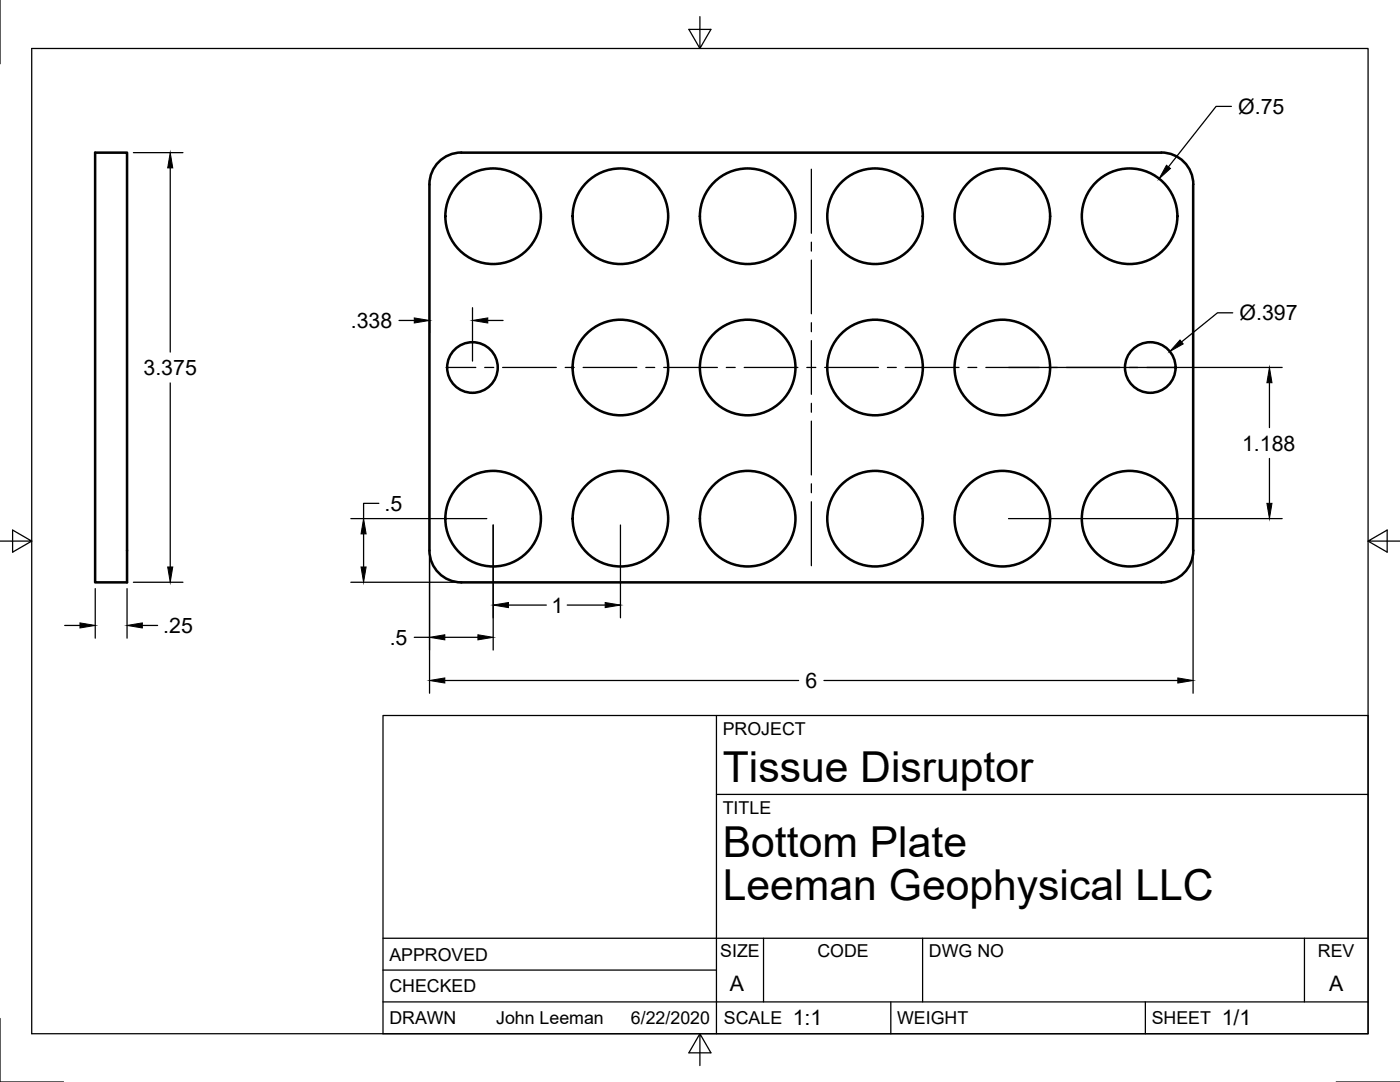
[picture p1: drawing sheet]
<svg xmlns="http://www.w3.org/2000/svg" width="279mm" height="216mm" viewBox="0 0 279 216" stroke-linecap="round" stroke-linejoin="round" font-family="sans-serif">
<!-- layer: Visible -->
<g fill="none" stroke="#000" stroke-width=".51">
<path d="M19 30.5h6.4v85.7h-6.4zM231.8 30.5l-139.7-.1a6.4 6.4 0 0 0-6.4 6.4v73a6.4 6.4 0 0 0 6.4 6.4h139.7M231.8 30.4a6.4 6.4 0 0 1 6.3 6.4v73.1a6.3 6.3 0 0 1-6.3 6.3"/>
<circle cx="98.4" cy="43.1" r="9.5"/>
<circle cx="123.8" cy="43.1" r="9.5"/>
<circle cx="149.2" cy="43.1" r="9.5"/>
<circle cx="174.6" cy="43.1" r="9.5"/>
<circle cx="200" cy="43.1" r="9.5"/>
<circle cx="225.4" cy="43.1" r="9.5"/>
<circle cx="94.3" cy="73.3" r="5"/>
<circle cx="123.8" cy="73.3" r="9.5"/>
<circle cx="149.2" cy="73.3" r="9.5"/>
<circle cx="174.6" cy="73.3" r="9.5"/>
<circle cx="200" cy="73.3" r="9.5"/>
<circle cx="229.6" cy="73.3" r="5"/>
<circle cx="98.4" cy="103.5" r="9.5"/>
<circle cx="123.8" cy="103.5" r="9.5"/>
<circle cx="149.2" cy="103.5" r="9.5"/>
<circle cx="174.6" cy="103.5" r="9.5"/>
<circle cx="200" cy="103.5" r="9.5"/>
<circle cx="225.4" cy="103.5" r="9.5"/>
</g>
<!-- layer: Border -->
<path d="M0 0v12.7M6.3 9.7h266.7v196.6h-266.7zM139.7 3.3v6.4l2.2-3.8h-4.4l2.2 3.8M0 108h6.3l-3.8-2.2v4.4l3.8-2.2M273 108l3.8 2.2v-4.4l-3.8 2.2h6.4M0 203.2v12.7h12.7M139.7 206.3l-2.2 3.8h4.4l-2.2-3.8v6.3M266.7 215.9h12.7" fill="none" stroke="#000" stroke-width=".25"/>
<!-- layer: Titleblock -->
<path d="M76.4 142.8h196.6v63.5h-196.6zM143 158.5h130M143 142.8v63.5M76.4 199.9h196.6M76.4 193.6h66.6M76.4 187.2h196.6M152.4 187.2v12.7M177.8 199.9v6.4M184.1 187.2v12.7M228.6 199.9v6.4M260.3 187.2v12.7" fill="none" stroke="#000" stroke-width=".25"/>
<!-- layer: Dimensions -->
<g fill="none" stroke="#000" stroke-width=".25">
<path d="M26.6 30.5h9.9M34 33.5v36.8M245.7 21.2h-3l-9.5 12.1M34 76.4v36.7M79.6 63.9h3.1M85.7 64.1v2.4M94.3 61.4v10.7M97.3 63.9h3.1M201.3 73.3h54.6M246 62.4h-3l-7.2 5.8M253.3 76.4v8.9M253.3 91.5v8.9"/>
<path d="M19 117.5v9.8M25.4 117.5v9.8M26.6 116.2h9.9M70 116.2h20.8M70 103.5h27.2M72.6 106.5v6.6M75.6 100.4h-3v3.1M85.7 111.1v27.2M98.4 104.8v24.9M123.8 104.8v18.5M201.3 103.5h54.6M238.1 111.1v27.2"/>
<path d="M12.9 124.8h3.1M28.4 124.8h3.1M82.7 127.2h3M88.8 135.8h70.6M88.8 127.2h6.6M101.5 120.7h7.5M113.2 120.7h7.6M164.4 135.8h70.7"/>
</g>
<g fill="#000" stroke="#000" stroke-width=".2">
<path d="M34 30.5l.5 3h-1zM232.8 33l.8 .6-2.3 2.1zM82.7 63.4l3 .5-3 .6zM94.3 63.9l3-.5v1.1zM235.5 67.8l.6 .8-2.7 1.5zM253.3 73.3l.6 3.1h-1.1zM33.5 113.1h1l-.5 3.1zM72.1 113.1h1l-.5 3.1zM72.6 103.5l.5 3h-1zM252.8 100.4h1.1l-.6 3.1zM16 124.3l3 .5-3 .5zM25.4 124.8l3-.5v1z"/>
<path d="M85.7 135.8l3.1-.5v1zM85.7 127.2l3.1-.5v1zM95.4 126.7l3 .5-3 .5zM98.4 120.7l3.1-.5v1zM120.8 120.2l3 .5-3 .5zM235.1 135.3l3 .5-3 .5z"/>
</g>
<!-- layer: Center Lines -->
<g fill="none" stroke="#000" stroke-width=".25">
<path d="M161.9 33.8v12.7M161.9 48.3v1.8M161.9 51.9v10.7M89 73.3h6M96.7 73.3h1.8M100.3 73.3h10.7M112.8 73.3h1.8M116.4 73.3h10.7M128.9 73.3h1.8M132.5 73.3h10.7M144.9 73.3h1.8M148.5 73.3h10.7"/>
<path d="M161 73.3h1.8M161.9 64.4v1.8M161.9 68v10.7M164.6 73.3h10.7M177.1 73.3h1.8M180.7 73.3h10.7M193.2 73.3h1.7M196.7 73.3h10.8M209.2 73.3h1.8M212.8 73.3h10.7M225.3 73.3h1.8M228.9 73.3h5.9"/>
<path d="M161.9 80.5v1.8M161.9 84v10.8M161.9 96.5v1.8M161.9 100.1v12.8"/>
</g>
<g font-size="8.5">
<text x="144.3" y="156">Tissue Disruptor</text>
<text x="144.3" y="171">Bottom Plate</text>
<text x="144.3" y="179.6">Leeman Geophysical LLC</text>
</g>
<g font-size="4.3">
<text x="247.1" y="22.7">Ø.75</text>
<text x="70" y="65.4">.338</text>
<text x="247.4" y="63.9">Ø.397</text>
<text x="28.6" y="74.8">3.375</text>
<text x="247.9" y="89.9">1.188</text>
<text x="76.8" y="101.9">.5</text>
<text x="110.1" y="122.3">1</text>
<text x="32.6" y="126.3">.25</text>
<text x="77.8" y="128.7">.5</text>
<text x="160.7" y="137.3">6</text>
<text x="145.7" y="197.7">A</text>
<text x="265.2" y="197.7">A</text>
<text x="158.2" y="204.6">1:1</text>
<text x="243.8" y="204.6">1/1</text>
</g>
<g font-size="3.5">
<text x="144.3" y="146.6">PROJECT</text>
<text x="144.3" y="162.3">TITLE</text>
<text x="77.7" y="191.7">APPROVED</text>
<text x="143.7" y="191">SIZE</text>
<text x="163.1" y="191">CODE</text>
<text x="185.4" y="191">DWG NO</text>
<text x="263" y="191">REV</text>
<text x="77.7" y="198">CHECKED</text>
<text x="77.7" y="204.4">DRAWN</text>
<text x="99" y="204.4">John Leeman</text>
<text x="125.9" y="204.4">6/22/2020</text>
<text x="144.5" y="204.4">SCALE</text>
<text x="179" y="204.4">WEIGHT</text>
<text x="229.8" y="204.4">SHEET</text>
</g>
</svg>
